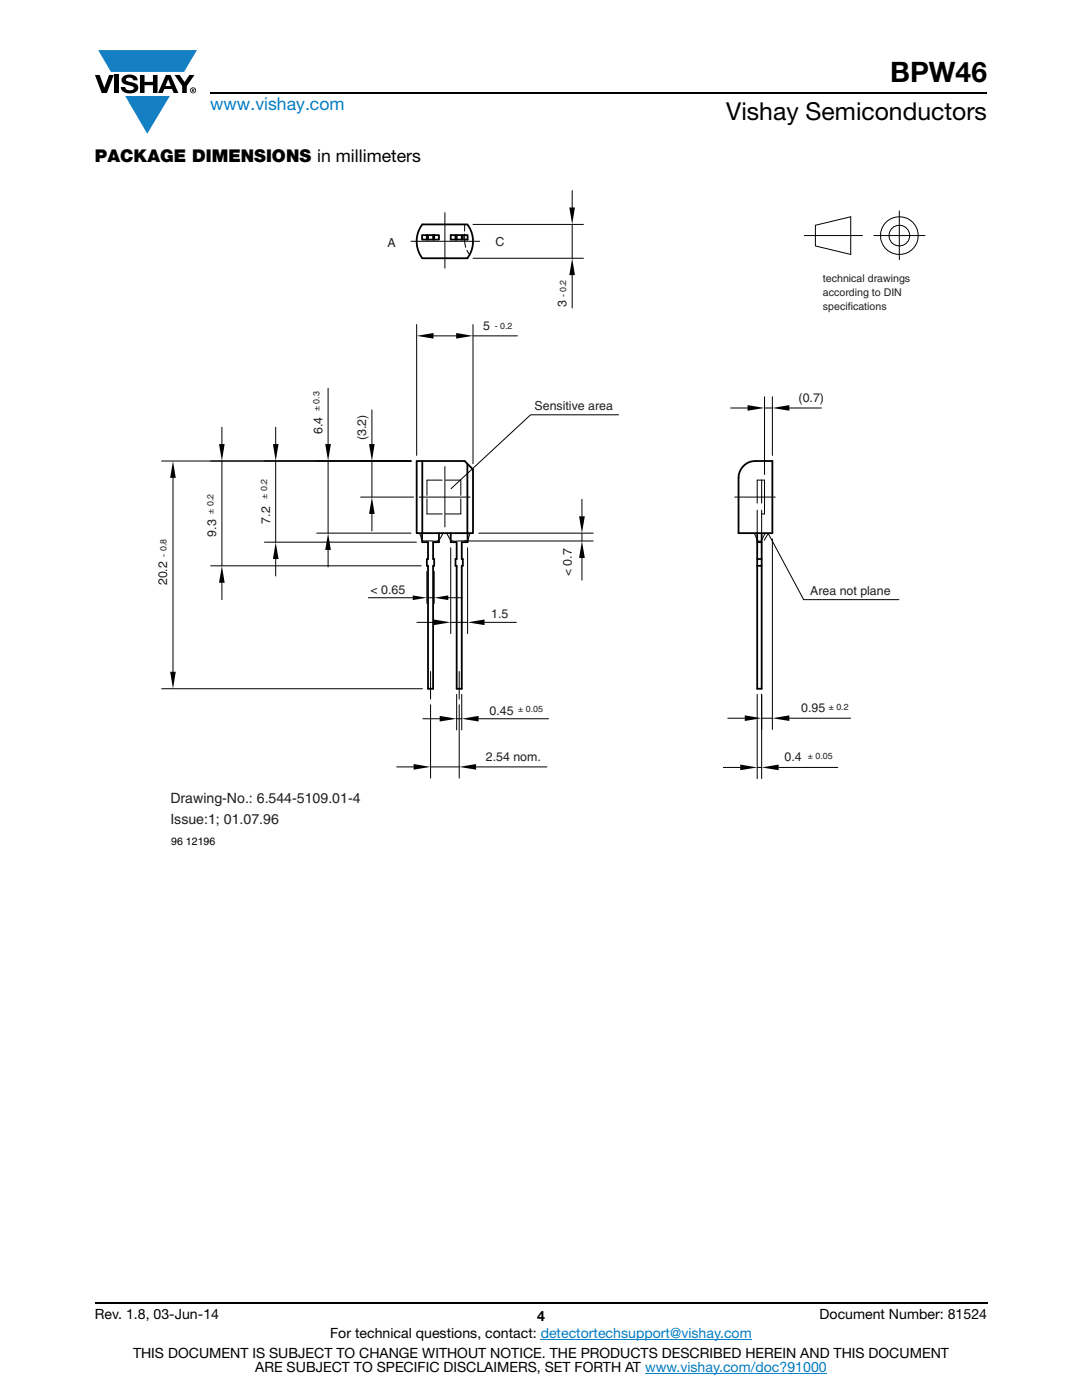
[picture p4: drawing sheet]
<svg xmlns="http://www.w3.org/2000/svg" width="216mm" height="279mm" viewBox="0 0 216 279" stroke-linecap="round" stroke-linejoin="round" font-family="sans-serif">
<g fill="#147fc3">
<path d="M19.6 10h19.7l-2.6 4.3h-1.1h-13.5z"/>
<path d="M25 19.2h8.9l-4.5 7.5z"/>
</g>
<g fill="#000">
<path d="M18.9 15h1l.9 2.5 1-2.5h.9l-1.4 3.6h-1zM22.9 15h.9v3.6h-.9zM24.6 15.3a2.1 2.1 0 0 1 2.8 .3l.1 .4h-.9a.79 .79 0 0 0-.7-.5 .79 .79 0 0 0-.8 .4l.3 .3 1 .2a1.08 1.08 0 0 1 1.2 1 1.08 1.08 0 0 1-1.1 1.2 1.73 1.73 0 0 1-2.4-1.2h.9a.96 .96 0 0 0 .8 .6 .96 .96 0 0 0 .9-.4 1.31 1.31 0 0 0-1.2-.6 1.03 1.03 0 0 1-1.1-.6 1.03 1.03 0 0 1 .2-1.1zM27.9 15h.9v1.3h1.7v-1.3h.9v3.6h-.9v-1.6h-1.7v1.6h-.9zM34.8 15h1.1l.9 1.4 1-1.4h1l-1.5 2.2v1.4h-.9v-1.4z"/>
<path d="M33.6 15.9l.5 1.3h-1.1zM33.1 15l-1.6 3.6h1l.3-.8h1.5l.3 .8h1l-1.6-3.6z"/>
<path d="M38.4 17.8h.2v.2h-.2zM38.3 17.7v.7h.1v-.3l.4 .3-.2-.3 .2-.2-.1-.2z"/>
<path d="M38.1 18a.46 .46 0 0 1 .9 0 .46 .46 0 0 1-.9 0zM37.9 18a.6 .6 0 0 0 1.2 0 .6 .6 0 0 0-1.2 0z"/>
</g>
<path d="M42 18.6h155M18.9 260h178.1" fill="none" stroke="#000" stroke-width=".36"/>
<path d="M107.9 267.3h42.1M128.7 274h36.3" fill="none" stroke="#007ec4" stroke-width=".2"/>
<path d="M31.3 38h153.3v131.1h-153.3z" fill="#fff"/>
<g fill="none" stroke="#000" stroke-width=".2">
<path d="M114.2 38v3.4M82 48.2h13.7M88.8 42.4v11.1M92.7 46.7v1.4l.2 1.3M92.7 44.8v1.3M93.2 50l.5 .8M94.4 44.8h22M94.4 51.5h22M114.2 44.8v6.7M114.2 54.9v6.6M160.5 47h11.6M162.7 45l7.1-1.7v7.5l-7.1-1.7z"/>
<path d="M174.4 47h10.2M179.4 42.1v9.7M65.5 77.5v11.1M83.1 64.8v26.1M86.5 67h4.5M94.4 64.8v27.8M94.4 67h8.8M152.6 79.2v15.5M154.1 79.2v11.7M32.3 92h49.7M34.5 95.4v38.7M44.3 85.3v3.3"/>
<path d="M44.3 92v20.9M55 85.3v3.3M55 92v16.2M65.5 92v14.4M72 99.2h10.5M74.2 81.8v6.8M74.2 92v7.2M83.7 99.2h10.1M85.2 99.5v3.1h3M88.2 95.8h-3v3.1M88.8 93.1v12.1M88.9 95.8h3v3.1"/>
<path d="M91.9 99.5v3.1h-3M116.1 99.6v3.4M123.4 82.8h-17.5l-15.9 14.7M145.8 81.4h3.4M146.6 99.2h8.1M152 95.8v4.6M152.6 81.4h1.5M157.5 81.4h6.4M42 112.9h42.1M44.3 116.3v3.4M52.8 108.2h30.3M55 111.6v3.4"/>
<path d="M63.2 106.4h18.8M65.5 109.8v3.3M73.5 119.3h8.9M74.2 102.6v3.4M83.7 106.4l.3 .8a.64 .64 0 0 0 .6 .8h1.6a1.51 1.51 0 0 0 1.9-1l.3-.6M85.2 119.3h1.4M85.2 114v6.4M86.6 114v6.4M89.1 106.4l.2 .3a1.6 1.6 0 0 0 2.1 1.3l1.9-.2 .5-1.4M89.5 119.3h2.8M89.9 109.3v17.1M92.7 108h25.7"/>
<path d="M93.3 109.3v17.1M95.5 106.4h22.9M116.1 106.4v1.6M116.1 111.4v4.4M150.5 106.4l.6 1.5 .2 .1 .6-.1 .8-1.5M151.1 100.4v-4.6h1.5v6.8h-.6M151.1 101.8v4.6M152 101.8v4.6M152.5 107.8l.8-1.3 7.1 13.2h19M154.1 107.5v38.1M32.3 137.5h52M83.2 124.2h3.4"/>
<path d="M85.9 134v5.5M89.9 124.2h3.4M91.1 138.6v7.1M91.6 134v5.5M92.1 138.6v7.1M96.7 124.2h6.3M151.1 138.6v16.8M152 138.6v16.8M79.2 153.1h3.3M84.4 143.4h3.3M85.9 140.6v14.7M85.9 153.1h5.7"/>
<path d="M91.1 143.4h1M91.6 140.6v14.7M95 153.1h14.1M95.5 143.4h14M144.3 153.2h3.4M145.2 143.3h3.4M151.1 153.2h.9M152 143.3h2.1M155.4 153.2h11.8M157.5 143.3h12.2"/>
<circle cx="179.5" cy="47" r="3.8"/>
<circle cx="179.5" cy="47" r="2.07"/>
</g>
<g fill="none" stroke="#000" stroke-width=".36">
<path d="M84.2 46.9h3.4v.9h-3.4zM84.3 44.8h9a5.6 5.6 0 0 1 0 6.7h-9a5.6 5.6 0 0 1 0-6.7zM85.2 46.9v.9M85.4 46.9v.9M86.4 46.9v.9M86.6 46.9v.9M89.9 46.9h3.4v.9h-3.4zM90.9 46.9v.9M91.1 46.9v.9M92.1 46.9v.9M92.4 46.9v.9M83.1 92h9.6l1.7 1.7v12.7h-11.3z"/>
<path d="M84.3 92v14.4M93.3 92.6v15.6h-1.2v3.4h.2v1.3h-.2v24.6h-1v-24.6h-.2v-1.3h.2v-3.4h-1.2v-1.8M84.2 106.4v1.8h1.2v3.4h-.2v1.3h.2v24.6h1v-24.6h.2v-1.3h-.2v-3.4h1.2v-1.8M151.1 112.9h.9M151.1 111.6h.9M151.1 106.4v31.1h.9v-31.1M151.1 108.2h.9M154.1 106.4h-6.7v-11a3.4 3.4 0 0 1 3.4-3.4h3.3v14.4"/>
</g>
<g fill="#000">
<path d="M113.6 41.4h1.1l-.5 3.4zM114.2 51.5l.5 3.4h-1.1zM83.1 67l3.4-.5v1.1zM91 66.5l3.4 .5-3.4 .6zM34.5 92l.6 3.4h-1.2zM43.7 88.6h1.1l-.5 3.4zM54.5 88.6h1.1l-.6 3.4zM64.9 88.6h1.1l-.5 3.4zM73.6 88.6h1.2l-.6 3.4zM149.2 80.8l3.4 .6-3.4 .6zM154.1 81.4l3.4-.6v1.2zM44.3 112.9l.5 3.4h-1.1z"/>
<path d="M55 108.2l.6 3.4h-1.1zM65.5 106.4l.5 3.4h-1.1zM74.2 99.2l.6 3.4h-1.2zM82.4 118.8l2.8 .5-2.8 .5zM86.6 119.3l2.9-.5v1zM116.1 108l.6 3.4h-1.2zM115.5 103h1.2l-.6 3.4zM33.9 134.1h1.2l-.6 3.4zM86.6 123.6l3.3 .6-3.3 .6zM93.3 124.2l3.4-.6v1.2zM82.5 152.5l3.4 .6-3.4 .5zM87.7 142.9l3.4 .5-3.4 .6z"/>
<path d="M91.6 153.1l3.4-.6v1.1zM92.1 143.4l3.4-.5v1.1zM147.7 152.6l3.4 .6-3.4 .5zM148.6 142.8l3.4 .5-3.4 .6zM152 153.2l3.4-.6v1.1zM154.1 143.3l3.4-.5v1.1z"/>
</g>
<text font-size="5.6" x="177.6" y="16.4">BPW46</text>
<text font-size="4.9" x="144.9" y="24">Vishay Semiconductors</text>
<text font-size="3.5" fill="#007ec4" x="42" y="21.9">www.vishay.com</text>
<text font-size="3.5" x="18.9" y="32.3">PACKAGE DIMENSIONS in millimeters</text>
<g font-size="2.8" fill="#231f20">
<text x="34" y="160.3">Drawing-No.: 6.544-5109.01-4</text>
<text x="34" y="164.5">Issue:1; 01.07.96</text>
</g>
<g font-size="2.8">
<text x="18.9" y="263.3">Rev. 1.8, 03-Jun-14</text>
<text x="107.2" y="263.6">4</text>
<text x="163.6" y="263.3">Document Number: 81524</text>
<text x="65.9" y="267.1">For technical questions, contact: detectortechsupport@vishay.com</text>
<text x="26.5" y="271">THIS DOCUMENT IS SUBJECT TO CHANGE WITHOUT NOTICE. THE PRODUCTS DESCRIBED HEREIN AND THIS DOCUMENT</text>
<text x="50.9" y="273.8">ARE SUBJECT TO SPECIFIC DISCLAIMERS, SET FORTH AT www.vishay.com/doc?91000</text>
</g>
<g font-size="2.5" fill="#231f20">
<text x="77.3" y="49.4">A</text>
<text x="98.9" y="49.1">C</text>
<text x="96.4" y="65.8">5</text>
<text x="113" y="61.3" transform="rotate(-90 113 61.3)">3</text>
<text x="106.7" y="81.9">Sensitive area</text>
<text x="159.3" y="80.2">(0.7)</text>
<text x="64.3" y="86.6" transform="rotate(-90 64.3 86.6)">6.4</text>
<text x="73.1" y="87.9" transform="rotate(-90 73.1 87.9)">(3.2)</text>
<text x="43.1" y="107.1" transform="rotate(-90 43.1 107.1)">9.3</text>
<text x="53.9" y="104.5" transform="rotate(-90 53.9 104.5)">7.2</text>
<text x="33.4" y="116.8" transform="rotate(-90 33.4 116.8)">20.2</text>
<text x="73.9" y="118.5">&lt; 0.65</text>
<text x="114.1" y="115" transform="rotate(-90 114.1 115)">&lt; 0.7</text>
<text x="161.7" y="118.7">Area not plane</text>
<text x="98" y="123.4">1.5</text>
<text x="97.7" y="142.6">0.45</text>
<text x="159.9" y="142.2">0.95</text>
<text x="97" y="151.9">2.54 nom.</text>
<text x="156.6" y="152">0.4</text>
</g>
<g font-size="2.1" fill="#231f20">
<text x="164.2" y="59.1">according to DIN</text>
<text x="164.2" y="56.3">technical drawings</text>
<text x="164.2" y="61.9">specifications</text>
</g>
<text font-size="2.1" x="34.2" y="168.6">96 12196</text>
<g font-size="1.8" fill="#231f20">
<text x="113" y="59.4" transform="rotate(-90 113 59.4)">- 0.2</text>
<text x="98.7" y="65.7">- 0.2</text>
<text x="63.8" y="82.1" transform="rotate(-90 63.8 82.1)">± 0.3</text>
<text x="53.3" y="99.6" transform="rotate(-90 53.3 99.6)">± 0.2</text>
<text x="42.6" y="102.6" transform="rotate(-90 42.6 102.6)">± 0.2</text>
<text x="33.2" y="111.1" transform="rotate(-90 33.2 111.1)">- 0.8</text>
<text x="103.4" y="142.1">± 0.05</text>
<text x="165.4" y="141.6">± 0.2</text>
<text x="161.2" y="151.5">± 0.05</text>
</g>
</svg>
